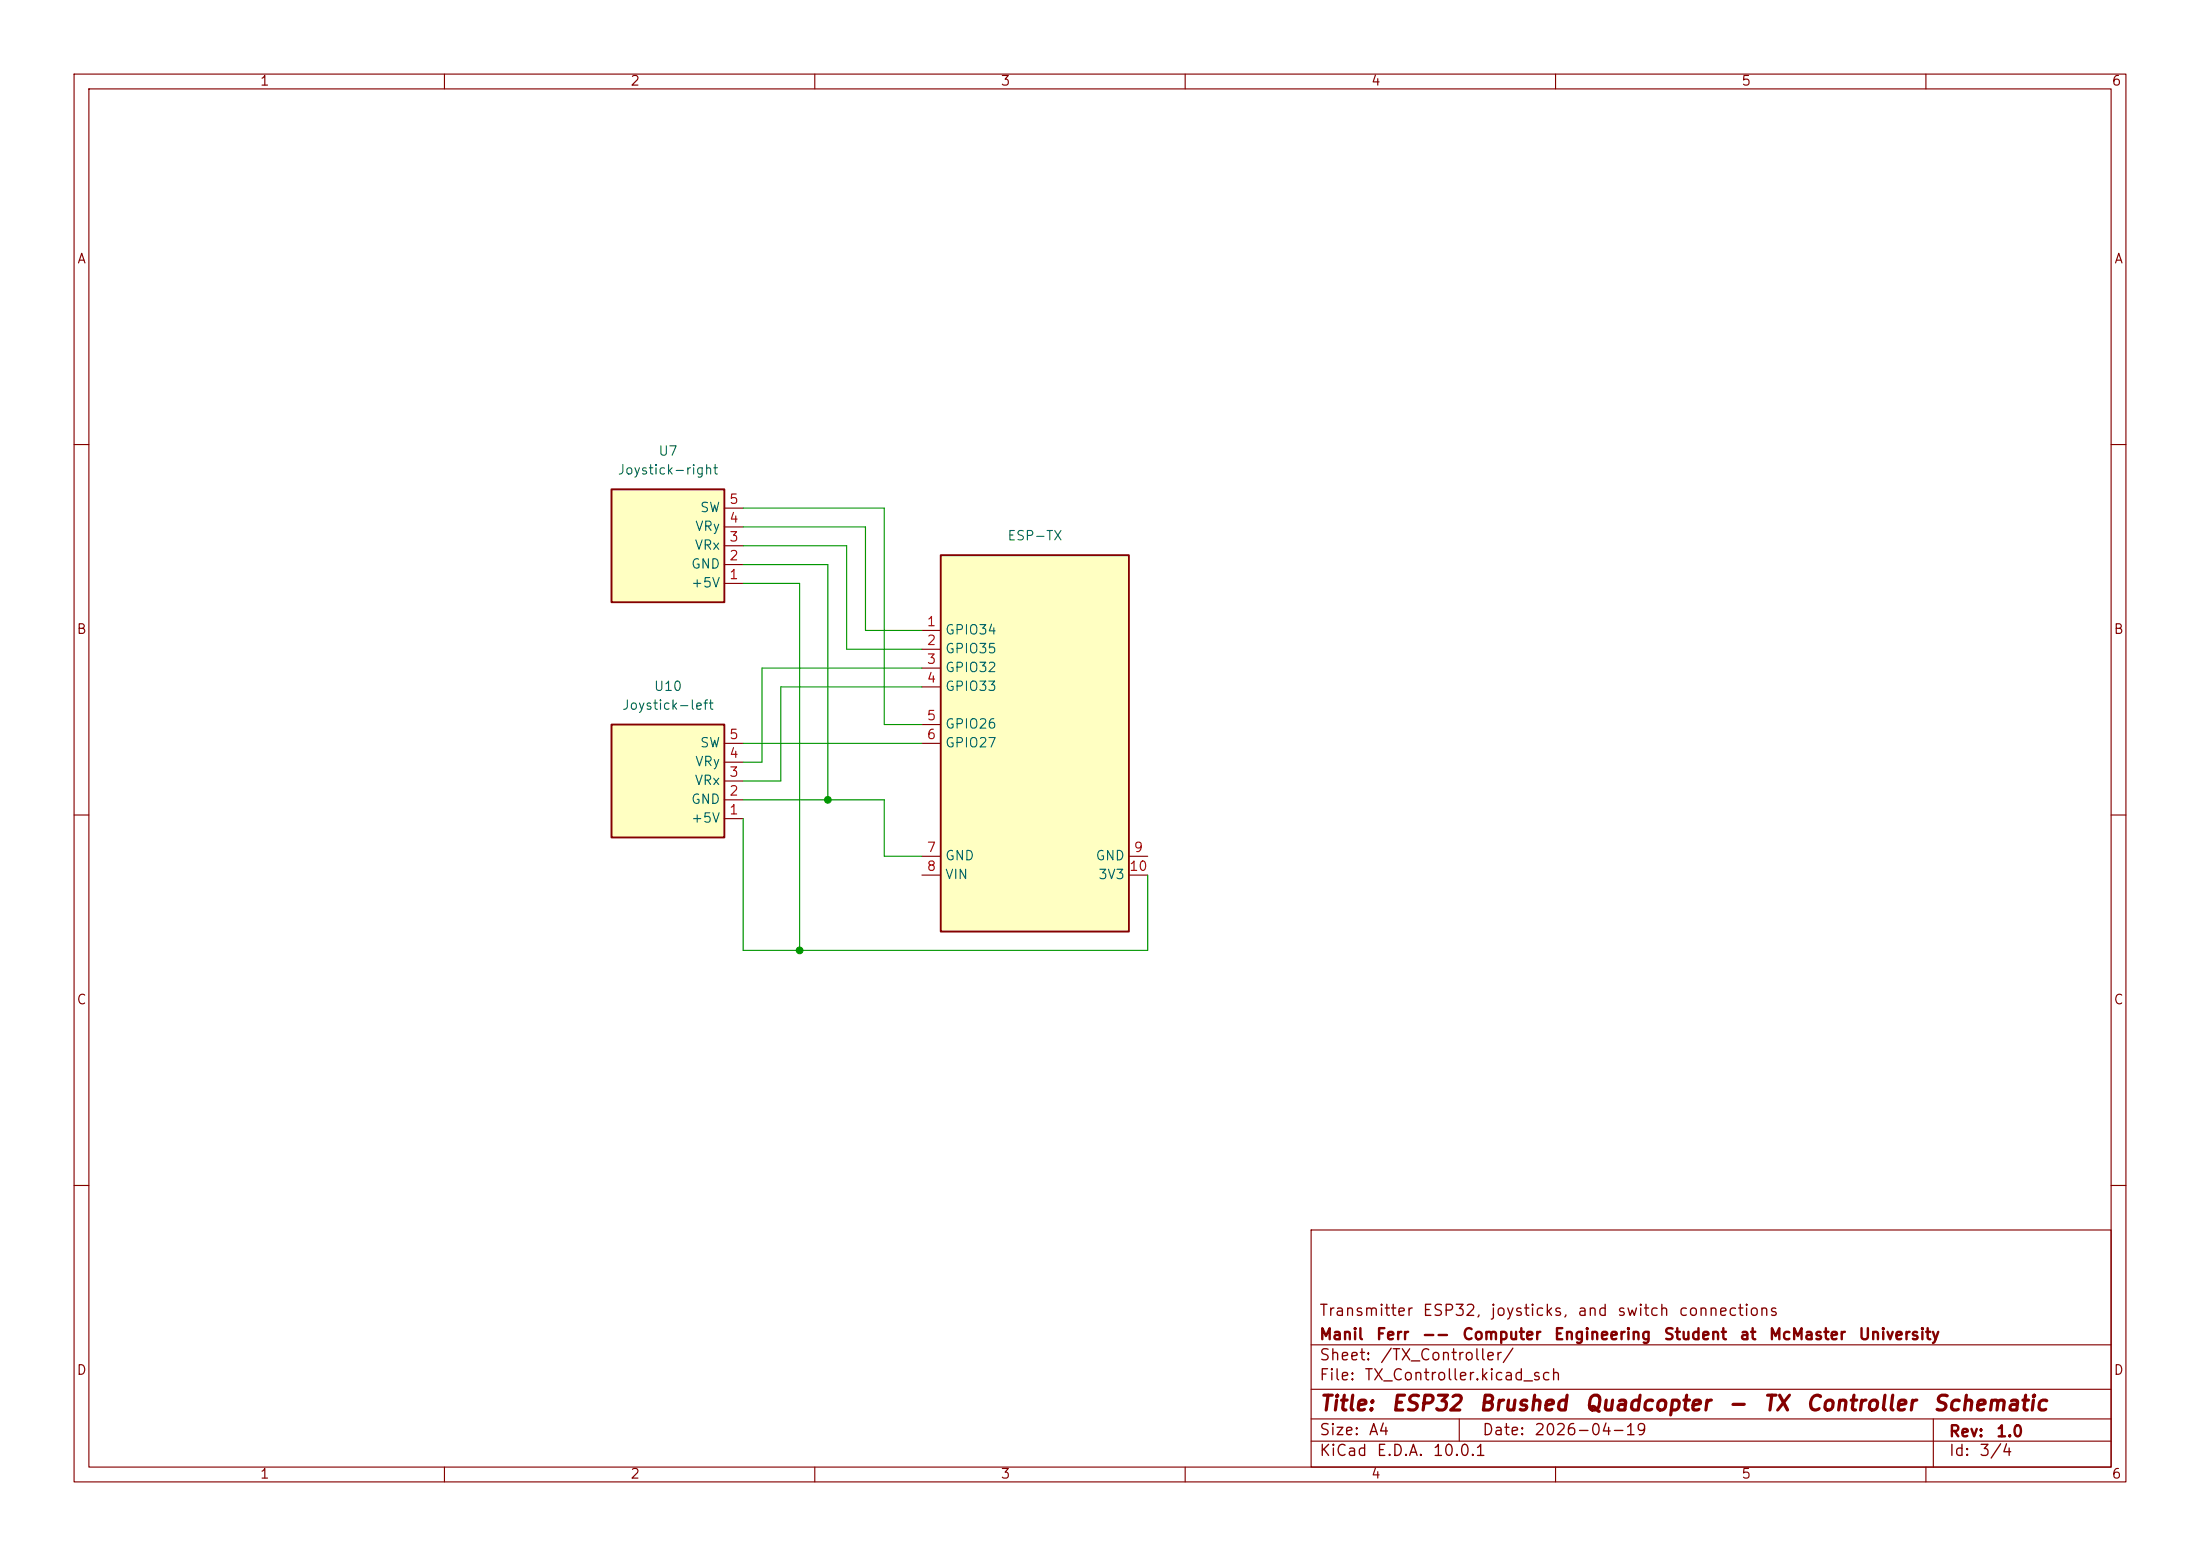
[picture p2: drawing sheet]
<svg xmlns="http://www.w3.org/2000/svg" width="297mm" height="210mm" viewBox="0 0 297 210" stroke-linecap="round" stroke-linejoin="round" font-family="sans-serif">
<g fill="none" stroke="#840000" stroke-width=".15">
<path d="M10 10h277v190h-277zM12 12h273v186h-273zM60 10v2M110 10v2M160 10v2M210 10v2M260 10v2M10 60h2M285 60h2M10 110h2M285 110h2M10 160h2"/>
<path d="M177 166h108v32h-108zM285 160h2M60 198v2M110 198v2M160 198v2M177 194.5h108M177 191.5h108M177 187.5h108M177 181.5h108M197 191.5v3M210 198v2M260 198v2"/>
<path d="M261 191.5v6.5"/>
</g>
<path d="M82.5 97.8h15.3v15.2h-15.3z" fill="#ffffc2"/>
<path d="M82.5 97.8h15.3v15.2h-15.3z" fill="none" stroke="#840000" stroke-width=".25"/>
<path d="M97.8 110.5h2.5M97.8 108h2.5M97.8 105.4h2.5M97.8 102.9h2.5M97.8 100.3h2.5" fill="none" stroke="#840000" stroke-width=".15"/>
<path d="M82.5 66h15.3v15.3h-15.3z" fill="#ffffc2"/>
<path d="M82.5 66h15.3v15.3h-15.3z" fill="none" stroke="#840000" stroke-width=".25"/>
<path d="M97.8 78.7h2.5M97.8 76.2h2.5M97.8 73.7h2.5M97.8 71.1h2.5M97.8 68.6h2.5" fill="none" stroke="#840000" stroke-width=".15"/>
<path d="M127 74.9h25.4v50.8h-25.4z" fill="#ffffc2"/>
<path d="M127 74.9h25.4v50.8h-25.4z" fill="none" stroke="#840000" stroke-width=".25"/>
<path d="M124.5 85.1h2.5M124.5 87.6h2.5M124.5 90.2h2.5M124.5 92.7h2.5M124.5 97.8h2.5M124.5 100.3h2.5M124.5 115.6h2.5M124.5 118.1h2.5M152.4 115.6h2.5M152.4 118.1h2.5" fill="none" stroke="#840000" stroke-width=".15"/>
<path d="M100.3 68.6h19.1v29.2h5.1M100.3 71.1h16.5v14h7.7M100.3 73.7h14v13.9h10.2M100.3 76.2h11.5v31.8M100.3 78.7h7.6v49.6M124.5 90.2h-21.6v12.7h-2.6M124.5 92.7h-19.1v12.7h-5.1M100.3 108h19.1v7.6h5.1M100.3 110.5v17.8h54.6v-10.2M100.3 100.3h24.2" fill="none" stroke="#009600" stroke-width=".15"/>
<g fill="#009600" stroke="#009600" stroke-width=".14">
<circle cx="107.9" cy="128.3" r=".46"/>
<circle cx="111.8" cy="108" r=".46"/>
</g>
<g font-size="2" fill="#840000">
<text x="178" y="190.9">Title:</text>
<text x="187.7" y="190.9">ESP32</text>
<text x="199.5" y="190.9">Brushed</text>
<text x="213.8" y="190.9">Quadcopter</text>
<text x="233.1" y="190.9">-</text>
<text x="237.9" y="190.9">TX</text>
<text x="243.7" y="190.9">Controller</text>
<text x="260.8" y="190.9">Schematic</text>
</g>
<g font-size="1.5" fill="#840000">
<text x="178" y="178">Transmitter</text>
<text x="191.9" y="178">ESP32,</text>
<text x="201.1" y="178">joysticks,</text>
<text x="212.8" y="178">and</text>
<text x="218.2" y="178">switch</text>
<text x="226.5" y="178">connections</text>
<text x="178" y="184">Sheet:</text>
<text x="178" y="181.2">Manil</text>
<text x="185.7" y="181.2">Ferr</text>
<text x="186.2" y="184">/TX_Controller/</text>
<text x="191.8" y="181.2">--</text>
<text x="197.3" y="181.2">Computer</text>
<text x="209.7" y="181.2">Engineering</text>
<text x="224.5" y="181.2">Student</text>
<text x="234.7" y="181.2">at</text>
<text x="238.7" y="181.2">McMaster</text>
<text x="250.8" y="181.2">University</text>
<text x="178" y="186.7">File:</text>
<text x="184.1" y="186.7">TX_Controller.kicad_sch</text>
<text x="178" y="196.9">KiCad</text>
<text x="178" y="194.1">Size:</text>
<text x="184.7" y="194.1">A4</text>
<text x="185.7" y="196.9">E.D.A.</text>
<text x="193.3" y="196.9">10.0.1</text>
<text x="200" y="194.1">Date:</text>
<text x="207" y="194.1">2026-04-19</text>
<text x="263" y="194.3">Rev:</text>
<text x="263" y="196.9">Id:</text>
<text x="267.1" y="196.9">3/4</text>
<text x="269.4" y="194.3">1.0</text>
</g>
<g font-size="1.3" fill="#840000">
<text x="35" y="11.9">1</text>
<text x="85" y="11.9">2</text>
<text x="135" y="11.9">3</text>
<text x="185" y="11.9">4</text>
<text x="235" y="11.9">5</text>
<text x="285" y="11.9">6</text>
<text x="10.3" y="35.9">A</text>
<text x="285.3" y="35.9">A</text>
<text x="10.3" y="85.9">B</text>
<text x="285.3" y="85.9">B</text>
<text x="10.3" y="135.9">C</text>
<text x="285.3" y="135.9">C</text>
<text x="10.3" y="185.9">D</text>
<text x="285.3" y="185.9">D</text>
<text x="35" y="199.9">1</text>
<text x="85" y="199.9">2</text>
<text x="135" y="199.9">3</text>
<text x="185" y="199.9">4</text>
<text x="235" y="199.9">5</text>
<text x="285" y="199.9">6</text>
</g>
<g font-size="1.3" fill="#006464">
<text x="83.3" y="64.4">Joystick-right</text>
<text x="88.8" y="61.8">U7</text>
<text x="93.8" y="72">VRy</text>
<text x="94.4" y="69.4">SW</text>
<text x="93.2" y="77.1">GND</text>
<text x="93.7" y="74.5">VRx</text>
<text x="135.9" y="73.3">ESP-TX</text>
<text x="93.2" y="79.6">+5V</text>
<text x="127.5" y="86">GPIO34</text>
<text x="127.5" y="88.5">GPIO35</text>
<text x="88.2" y="93.6">U10</text>
<text x="127.5" y="91">GPIO32</text>
<text x="127.5" y="93.6">GPIO33</text>
<text x="83.9" y="96.1">Joystick-left</text>
<text x="94.4" y="101.2">SW</text>
<text x="127.5" y="98.7">GPIO26</text>
<text x="127.5" y="101.2">GPIO27</text>
<text x="93.7" y="106.3">VRx</text>
<text x="93.8" y="103.7">VRy</text>
<text x="93.2" y="111.4">+5V</text>
<text x="93.2" y="108.8">GND</text>
<text x="127.5" y="116.4">GND</text>
<text x="127.5" y="119">VIN</text>
<text x="147.8" y="116.4">GND</text>
<text x="148.2" y="119">3V3</text>
</g>
<g font-size="1.3" fill="#a90000">
<text x="98.4" y="70.9">4</text>
<text x="98.4" y="68.3">5</text>
<text x="98.4" y="75.9">2</text>
<text x="98.4" y="73.4">3</text>
<text x="98.4" y="78.5">1</text>
<text x="125" y="84.8">1</text>
<text x="125" y="87.4">2</text>
<text x="125" y="89.9">3</text>
<text x="125" y="92.5">4</text>
<text x="98.4" y="100.1">5</text>
<text x="125" y="97.5">5</text>
<text x="125" y="100.1">6</text>
<text x="98.4" y="107.7">2</text>
<text x="98.4" y="105.2">3</text>
<text x="98.4" y="102.6">4</text>
<text x="98.4" y="110.2">1</text>
<text x="125" y="115.3">7</text>
<text x="125" y="117.9">8</text>
<text x="152.4" y="117.9">10</text>
<text x="153" y="115.3">9</text>
</g>
</svg>
